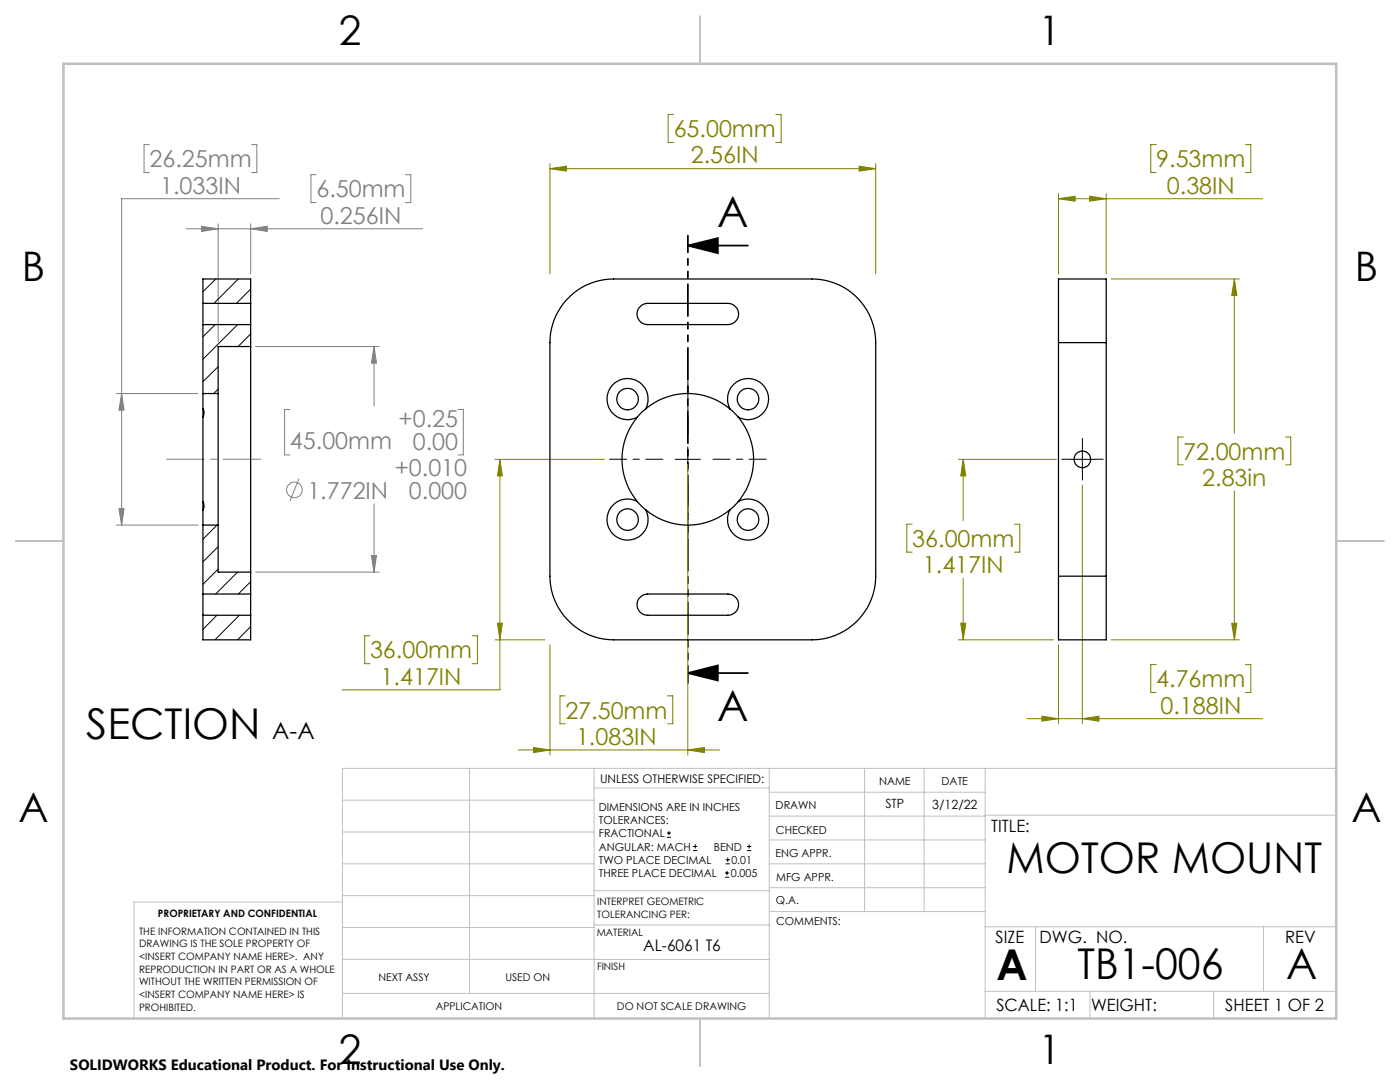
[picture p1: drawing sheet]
<svg xmlns="http://www.w3.org/2000/svg" width="279mm" height="216mm" viewBox="0 0 279 216" stroke-linecap="round" stroke-linejoin="round" font-family="sans-serif">
<g fill="none" stroke="#808080" stroke-width=".2">
<path d="M29.8 28.9h-1v5.5h1M50.2 28.9h1.1v5.5h-1.1M55.7 39.7h-31.4v65.1M63.1 34.9h-1v5.5h1M80.9 34.9h1.1v5.5h-1.1M37.2 45.6h47.1M40.2 45.2l3.3 .4-3.3 .6zM43.5 44.7v23.5M50 44.7v9.9M50 45.6l3.3-.4v1zM23.2 78.5h16.3M24.3 78.5l.5 3.3h-1.1z"/>
<path d="M51 69.1h24.6M74.6 69.1v11.9M74.6 69.1l.5 3.4h-1zM57.9 81.7h-1.1v9.1h1.1M59.7 95.5l-1.8 4.5M91.4 81.7h1.1v9.1h-1.1M23.2 104.8h16.3M23.7 101.5h1.1l-.5 3.3zM51 114.2h24.6M74.1 110.8h1l-.5 3.4zM74.6 100.5v13.7"/>
<circle cx="58.8" cy="97.7" r="1.55"/>
</g>
<g fill="none" stroke="#000" stroke-width=".2">
<path d="M134.8 91.7h5M137.3 89.1v5.1M213.5 91.7h5M216 89.1v5.1M133.1 167.1h.8M133.1 166.2h.8M133.5 165.8v.9M138.3 169.7h.8M138.3 168.9h.8M138.7 168.5v.8M144.7 175h.8M144.7 174.2h.8"/>
<path d="M144.8 172.4h.9M144.8 171.6h.9M145.1 173.8v.8M145.2 171.1v.9M149.1 169.7h.8M149.1 168.9h.8M149.5 168.5v.8"/>
</g>
<path d="M137.3 49l6-1.5v3zM137.3 49h12M137.3 134.3l6-1.5v3zM137.3 134.3h12" fill="none" stroke="#000" stroke-width=".35"/>
<g fill="none" stroke="#808000" stroke-width=".2">
<path d="M109.7 33.7l3.4-.5v.9zM109.7 32.7v21.9M109.7 33.7h65.1M134.4 22.9h-1v5.5h1M154.8 22.9h1.1v5.5h-1.1M171.4 33.2l3.4 .5-3.4 .4zM174.8 32.7v21.9M211.2 38.7v15.9M211.2 39.7h40.8M211.2 39.7l3.4-.5v.9zM217.5 39.2l3.3 .5-3.3 .4zM220.8 38.7v15.9"/>
<path d="M230.8 28.9h-1.1v5.5h1.1M248.5 28.9h1.1v5.5h-1.1M221.8 55.7h25.5M246.3 55.7l.5 3.2h-1zM246.3 55.7v30.8M98.8 91.7h21.9M99.8 91.7v46h-31.5M99.8 91.7l.5 3.3h-1zM137.3 92.6v58.1M191.2 91.7h19.7M192.2 91.7l.6 3.3h-1.1zM192.2 91.7v12.2"/>
<path d="M216 96.8v47.6M236.1 87.2h-1v5.5h1M246.3 98v29.7M256.5 87.2h1.1v5.5h-1.1M182 104.6h-1v5.6h1M192.2 115.4v12.3M202.4 104.6h1.1v5.6h-1.1M73.8 126.9h-1v5.5h1M94.2 126.9h1.1v5.5h-1.1M98.8 127.7h10M99.3 124.4h1l-.5 3.3zM109.7 128.7v22"/>
<path d="M112.8 138.9h-1v5.5h1M133.2 138.9h1.1v5.5h-1.1M191.2 127.7h19.1M191.7 124.4h1.1l-.6 3.3zM211.2 128.7v15.7M221.8 127.7h25.5M230.8 132.6h-1.1v5.6h1.1M245.8 124.4h1l-.5 3.3zM248.5 132.6h1.1v5.6h-1.1M103.4 149.6h40.2M106.5 149.2l3.2 .4-3.2 .6zM137.3 149.6l3.3-.4v1z"/>
<path d="M204.9 143.4h47.1M207.9 142.9l3.3 .5-3.3 .5zM216 143.4l3.3-.5v1z"/>
</g>
<path d="M213.5 91.6h-1.6M216 89.1v-1.6M216 94.1v1.7M218.5 91.6h1.7" fill="none" stroke="#000" stroke-width=".2" stroke-dasharray="15.2 1.3 1.3 1.3"/>
<path d="M132.3 91.6h-10.6M137.3 86.6v-10.6M137.3 96.6v10.7M142.3 91.6h10.6" fill="none" stroke="#000" stroke-width=".2" stroke-dasharray="15.2 1.3 1.3 1.3" stroke-dashoffset="11.8"/>
<path d="M137.3 47v89.3" fill="none" stroke="#000" stroke-width=".35" stroke-dasharray="6.3 1.3 1.3 1.3 1.3 1.3" stroke-dashoffset="3"/>
<path d="M33.3 91.6h18.7" fill="none" stroke="#808080" stroke-width=".2" stroke-dasharray="15.2 1.3 1.3 1.3" stroke-dashoffset="7.8"/>
<g fill="none" stroke="#c0c0c0" stroke-width=".2">
<path d="M68.3 159.7h50.3M93.7 153.3v44.9M118.6 153.3v49.9M118.6 157.2h34.9M153.5 153.3v49.9M153.5 158.1h43.1M172.5 153.3v28.6M184.4 153.3v28.6M196.6 153.3v49.9M266.7 153.3h-198.4v49.9M68.3 178.7h50.3M68.3 172.4h50.3"/>
<path d="M68.3 166h50.3M68.3 180h-41.6v23.2M118.6 177.7h35M153.5 167.6h43.1M153.5 162.8h43.1M153.5 172.4h43.1M153.5 177.1h43.1M196.6 162.7h70.1M68.3 198.2h85.2M68.3 191.4l85.2 .1M68.3 185.1h50.3M118.6 184.6h35"/>
<path d="M153.6 181.9h43M196.6 197.8h70.1M196.6 184.9h70.1M206.7 184.9v12.9M217.5 197.8v5.4M242.2 197.8v5.4M252.2 184.9v12.9"/>
</g>
<path d="M139.7 3.2v9.5M3.1 107.9h9.6M266.7 107.9h9.5M139.7 203.2v9.6" fill="none" stroke="#c0c0c0" stroke-width=".25"/>
<path d="M12.7 12.7h254v190.5h-254z" fill="none" stroke="#c0c0c0" stroke-width=".5"/>
<path d="M137.3 49l6-1.5v3zM137.3 134.3l6-1.5v3z" fill="#000"/>
<path d="M109.7 33.7l3.4-.5v.9zM171.4 33.2l3.4 .5-3.4 .4zM99.3 124.4h1l-.5 3.3zM99.8 91.7l.5 3.3h-1zM106.5 149.2l3.2 .4-3.2 .6zM137.3 149.6l3.3-.4v1zM245.8 124.4h1l-.5 3.3zM246.3 55.7l.5 3.2h-1zM211.2 39.7l3.4-.5v.9zM217.5 39.2l3.3 .5-3.3 .4zM207.9 142.9l3.3 .5-3.3 .5zM216 143.4l3.3-.5v1zM191.7 124.4h1.1l-.6 3.3zM192.2 91.7l.6 3.3h-1.1z" fill="#808000"/>
<path d="M74.6 69.1l.5 3.4h-1zM74.1 110.8h1l-.5 3.4zM23.7 101.5h1.1l-.5 3.3zM24.3 78.5l.5 3.3h-1.1zM50 45.6l3.3-.4v1zM40.2 45.2l3.3 .4-3.3 .6z" fill="#808080"/>
<g fill="none" stroke="#000" stroke-width=".25">
<path d="M113.2 59.7a12.4 12.4 0 0 1 9.2-4h39.7a12.7 12.7 0 0 1 12.7 12.7v46.6a12.7 12.7 0 0 1-12.7 12.7h-39.7a12.8 12.8 0 0 1-12.7-12.7v-46.6a12.5 12.5 0 0 1 3.5-8.7zM40.5 78.5v3.1M40.5 60.5v4.3M40.5 64.8h9.5M40.5 60.5h9.5M40.5 60.5v-4.8h9.5v4.8M40.5 64.8v13.7M40.5 78.5h3M43.5 78.5v26.3M50 69.1v45.1M50 60.5v4.3M50 69.1h-6.5v9.4"/>
<path d="M50 64.8v4.3M127.6 61.4a2.05 2.05 0 0 1 1.7-.9h16a2.12 2.12 0 0 1 2.1 2.2 2.12 2.12 0 0 1-2.1 2.1h-16a2.11 2.11 0 0 1-1.9-1.2 2.11 2.11 0 0 1 .2-2.2zM211.2 68.4v-12.7h9.6v12.7M211.2 68.4v46.6M211.2 68.4h9.6M220.8 68.4v46.6M40.5 83.3v16.8M40.5 81.6a1.72 1.72 0 0 1 0 1.7M40.5 81.6v1.7M127.2 83.3a13.2 13.2 0 0 0 0 16.8M128.9 81.6l-1.7 1.7M128.9 81.6a4.1 4.1 0 0 0-2.9-6 4.1 4.1 0 0 0-4.8 4.6 4.1 4.1 0 0 0 6 3.1"/>
<path d="M128.9 81.6a13 13 0 0 1 16.8 0M145.7 81.6l1.7 1.7M145.7 81.6a4.1 4.1 0 0 1 2.8-6 4.1 4.1 0 0 1 4.8 4.6 4.1 4.1 0 0 1-5.9 3.1M147.4 83.3a13.2 13.2 0 0 1 0 16.8M40.5 101.7v3.1M40.5 100.1a1.72 1.72 0 0 1 0 1.6M40.5 100.1v1.6M40.5 118.5v4.3M40.5 118.5h9.5M40.5 104.8v13.7M40.5 104.8h3M43.5 104.8v9.4h6.5"/>
<path d="M50 118.5v4.3M50 114.2v4.3M127.2 100.1a4.1 4.1 0 0 0-6 3 4.1 4.1 0 0 0 4.8 4.7 4.1 4.1 0 0 0 2.9-6.1M127.2 100.1l1.7 1.6M127.6 119.4a2.05 2.05 0 0 1 1.7-.9h16a2.12 2.12 0 0 1 2.1 2.1 2.12 2.12 0 0 1-2.1 2.2h-16a2.11 2.11 0 0 1-1.9-1.2 2.11 2.11 0 0 1 .2-2.2zM128.9 101.7a13.1 13.1 0 0 0 16.8 0M147.4 100.1a4.1 4.1 0 0 1 5.9 3 4.1 4.1 0 0 1-4.8 4.7 4.1 4.1 0 0 1-2.8-6.1M147.4 100.1l-1.7 1.6M211.2 115v12.7h9.6v-12.7M211.2 115h9.6M40.5 122.8h9.5M40.5 122.8v4.9h9.5v-4.9"/>
<circle cx="125.2" cy="79.6" r="2.15"/>
<circle cx="149.3" cy="79.6" r="2.15"/>
<circle cx="216" cy="91.7" r="1.66"/>
<circle cx="125.2" cy="103.7" r="2.15"/>
<circle cx="149.3" cy="103.7" r="2.15"/>
</g>
<g fill="none" stroke="#000" stroke-width=".2">
<path d="M43.1 55.7l-2.6 2.5M47.6 55.7l-4.9 4.8M50 57.7l-2.8 2.8M42.9 64.8l-2.4 2.4M43.5 73.2l-3 3M43.5 77.6l-.8 .9M47.4 64.8l-6.9 6.9M50 66.6l-2.5 2.5M43.3 104.8l-2.8 2.8M43.5 109.1l-3 3M43.5 113.6l-3 3M47.4 114.2l-4.4 4.3"/>
<path d="M50 116.1l-2.4 2.4M43.3 122.8l-2.8 2.8M47.8 122.8l-4.9 4.9M50 125l-2.6 2.7"/>
</g>
<g font-size="8.5">
<text x="143.1" y="45.2">A</text>
<text x="143.1" y="143.9">A</text>
<text x="17.2" y="147.5">SECTION</text>
<text x="200.9" y="174.2">MOTOR MOUNT</text>
<text x="198.9" y="195.5">A</text>
<text x="215" y="195.4">TB1-006</text>
<text x="256.7" y="195.4">A</text>
</g>
<g font-size="8.1">
<text x="67.6" y="8.9">2</text>
<text x="207.3" y="8.9">1</text>
<text x="4.4" y="56.2">B</text>
<text x="270.4" y="56.2">B</text>
<text x="3.7" y="164.1">A</text>
<text x="269.7" y="164.1">A</text>
<text x="67.6" y="212.4">2</text>
<text x="207.3" y="212.4">1</text>
</g>
<g font-size="4.7" fill="#808000">
<text x="134.4" y="27.4">65.00mm</text>
<text x="137.9" y="32.6">2.56IN</text>
<text x="230.8" y="33.4">9.53mm</text>
<text x="232.9" y="38.6">0.38IN</text>
<text x="236.2" y="91.7">72.00mm</text>
<text x="239.9" y="97">2.83in</text>
<text x="182.1" y="109.1">36.00mm</text>
<text x="184.2" y="114.4">1.417IN</text>
<text x="73.8" y="131.4">36.00mm</text>
<text x="76" y="136.6">1.417IN</text>
<text x="230.8" y="137.1">4.76mm</text>
<text x="112.8" y="143.4">27.50mm</text>
<text x="231.6" y="142.4">0.188IN</text>
<text x="115" y="148.6">1.083IN</text>
</g>
<g font-size="4.7" fill="#808080">
<text x="29.8" y="33.4">26.25mm</text>
<text x="32" y="38.6">1.033IN</text>
<text x="63.1" y="39.4">6.50mm</text>
<text x="64" y="44.6">0.256IN</text>
<text x="57.9" y="89.7">45.00mm</text>
<text x="79.6" y="85.2">+0.25</text>
<text x="82.4" y="89.7">0.00</text>
<text x="78.8" y="95">+0.010</text>
<text x="61.3" y="99.5">1.772IN</text>
<text x="81.6" y="99.5">0.000</text>
</g>
<text font-size="4.7" x="54.3" y="147.5">A-A</text>
<g font-size="3.4">
<text x="197.8" y="166">TITLE:</text>
<text x="198.7" y="188.1">SIZE</text>
<text x="207.5" y="188.1">DWG. NO.</text>
<text x="256.5" y="188.2">REV</text>
<text x="198.8" y="201.7">SCALE: 1:1</text>
<text x="217.7" y="201.8">WEIGHT:</text>
<text x="244.5" y="201.7">SHEET 1 OF 2</text>
</g>
<text font-size="3.2" x="128.4" y="189.8">AL-6061 T6</text>
<text font-size="3" x="14" y="213.5">SOLIDWORKS Educational Product. For Instructional Use Only.</text>
<g font-size="2.5">
<text x="176.7" y="161.3">STP</text>
<text x="186.1" y="161.4">3/12/22</text>
</g>
<text font-size="2.4" x="119.8" y="156.2">UNLESS OTHERWISE SPECIFIED:</text>
<g font-size="2.2">
<text x="119.5" y="161.8">DIMENSIONS ARE IN INCHES</text>
<text x="154.8" y="161.4">DRAWN</text>
<text x="175.4" y="156.6">NAME</text>
<text x="187.9" y="156.7">DATE</text>
<text x="119.5" y="164.4">TOLERANCES:</text>
<text x="119.5" y="167.1">FRACTIONAL</text>
<text x="154.9" y="166.3">CHECKED</text>
<text x="119.5" y="169.7">ANGULAR: MACH</text>
<text x="119.5" y="172.4">TWO PLACE DECIMAL</text>
<text x="142.5" y="169.7">BEND</text>
<text x="146" y="172.4">0.01</text>
<text x="154.8" y="171">ENG APPR.</text>
<text x="119.5" y="175">THREE PLACE DECIMAL</text>
<text x="145.8" y="175">0.005</text>
<text x="154.9" y="175.7">MFG APPR.</text>
<text x="154.9" y="180.4">Q.A.</text>
<text x="154.9" y="184.6">COMMENTS:</text>
</g>
<g font-size="2.1">
<text x="75.5" y="195.7">NEXT ASSY</text>
<text x="100.9" y="195.7">USED ON</text>
<text x="86.9" y="201.5">APPLICATION</text>
<text x="123.1" y="201.6">DO NOT SCALE DRAWING</text>
</g>
<g font-size="2">
<text x="31.5" y="182.9">PROPRIETARY AND CONFIDENTIAL</text>
<text x="119.2" y="180.6">INTERPRET GEOMETRIC</text>
<text x="119.2" y="183.1">TOLERANCING PER:</text>
<text x="27.8" y="186.5">THE INFORMATION CONTAINED IN THIS</text>
<text x="27.8" y="189">DRAWING IS THE SOLE PROPERTY OF</text>
<text x="27.8" y="191.6">&lt;INSERT COMPANY NAME HERE&gt;. ANY</text>
<text x="119.1" y="186.7">MATERIAL</text>
<text x="27.8" y="194.1">REPRODUCTION IN PART OR AS A WHOLE</text>
<text x="27.8" y="196.6">WITHOUT THE WRITTEN PERMISSION OF</text>
<text x="119.1" y="193.5">FINISH</text>
<text x="27.8" y="199.1">&lt;INSERT COMPANY NAME HERE&gt; IS</text>
<text x="27.8" y="201.7">PROHIBITED.</text>
</g>
</svg>
